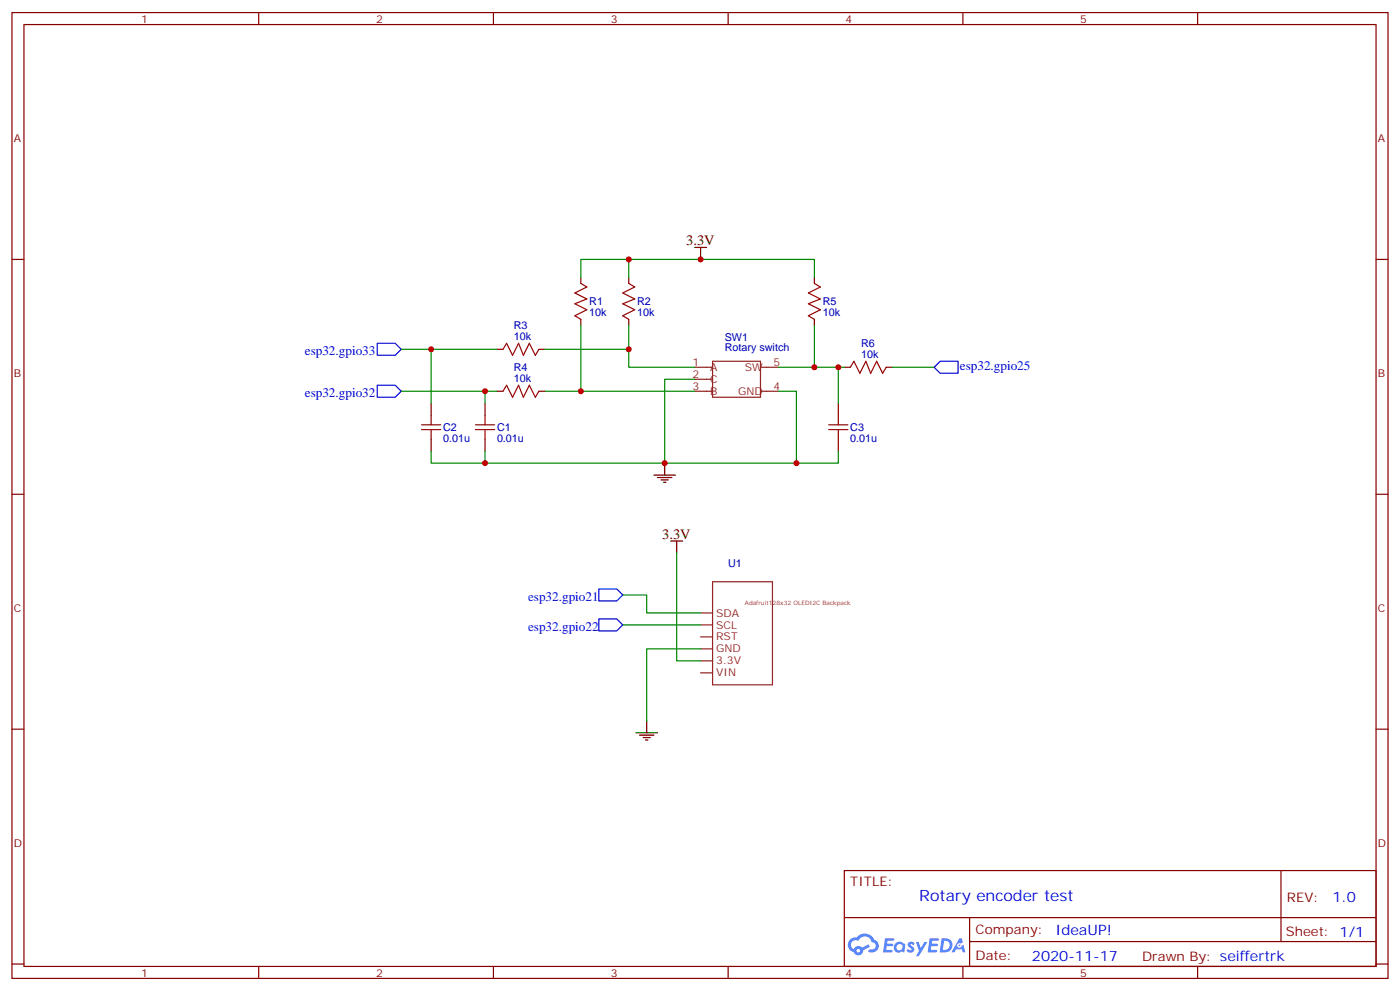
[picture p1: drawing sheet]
<svg xmlns="http://www.w3.org/2000/svg" width="412mm" height="292mm" viewBox="0 0 412 292" stroke-linecap="round" stroke-linejoin="round" font-family="sans-serif">
<g fill="none" stroke="#870000" stroke-width=".35">
<path d="M3.5 3.7h405.4v284.3h-405.4zM7.1 7.2h398.2v277.3h-398.2zM76.2 3.7v3.5M145.3 3.7v3.5M214.5 3.7v3.5M283.6 3.7v3.5M352.8 3.7v3.5M3.5 76.4h3.6M405.3 76.4h3.6M3.5 145.5h3.6M405.3 145.5h3.6M3.5 214.7h3.6"/>
<path d="M405.3 214.7h3.6M248.7 256.3h156.6v28.2h-156.6zM377.3 256.3v20.9M248.7 270.1h156.5M285.6 277.2h119.6M285.6 270.1v14.2M3.5 283.8h3.6M76.2 284.5v3.5M145.3 284.5v3.5M214.5 284.5v3.5M283.6 284.5v3.5M352.8 284.5v3.5"/>
<path d="M405.3 283.8h3.6"/>
</g>
<g fill="#5487ff">
<path d="M267.7 277.5a1.22 1.22 0 0 1 1.7 .2l-.4 .6a.47 .47 0 0 0-.3-.4 .47 .47 0 0 0-.5 .2l.1 .2a1.14 1.14 0 0 1 .8 1.8 1.14 1.14 0 0 1-1.9 0l-.2-.2 .5-.6 .7 .5a.29 .29 0 0 0 .3-.3 .29 .29 0 0 0-.2-.3 1.04 1.04 0 0 1-.6-1.7z"/>
<path d="M260.7 276.2h2.4l.3 .2-.2 .5-1.8 .1-.1 .8h1.5l.3 .4-.3 .4h-1.6l-.2 1.1h1.7l.2 .3-.2 .3-2.6 .1z"/>
<path d="M273.8 276.2h2.4l.3 .2-.1 .5-1.8 .1-.2 .8h1.6l.3 .4-.4 .4-1.6-.1-.1 1.1 1.7 .1 .2 .3-.2 .3-2.6 .1z"/>
<path d="M282.6 276.2h.7l.3 1.3-.6 .3a.69 .69 0 0 0-1 .3 .69 .69 0 0 0 .4 .9 .69 .69 0 0 0 .9-.6l.5-.2 .6 2.2h-.8l-.2-.9h-1.8l-.5 .9h-.8z"/>
<path d="M269.8 277.3h.8l.6 1.8 1.1-1.8h.9l-2.6 4.2h-.8l.9-1.5z"/>
<path d="M277.4 276.2l-.6 4.2h1.3a2.11 2.11 0 0 0 2.5-2.1 2.11 2.11 0 0 0-2.5-2.1zM278.1 277a1.39 1.39 0 0 1 1.7 1.4 1.39 1.39 0 0 1-1.8 1.2h-.3z"/>
<path d="M263.7 277.8a1.54 1.54 0 0 0-.1 2.2 1.54 1.54 0 0 0 2.2 .1l.6 .3 .3-2.3-.2-.3h-.4a1.49 1.49 0 0 0-2.4 0zM264 278.8a.94 .94 0 0 1 1.8 0 .94 .94 0 0 1-1.8 0z"/>
<path d="M250.4 276.6a2.18 2.18 0 0 0 1.1 3.7 1.44 1.44 0 0 0 1.6 .9 1.44 1.44 0 0 0 1.2-1.4l2-1.1-.5-.7-1.9 1a1.47 1.47 0 0 0-2.4 .4 1.39 1.39 0 0 1-.7-1.9 1.39 1.39 0 0 1 2-.5 2.12 2.12 0 0 1 2.2-1.3 2.12 2.12 0 0 1 1.9 1.7 1.14 1.14 0 0 1 1.1 1.4 1.14 1.14 0 0 1-1.7 .7 .43 .43 0 0 0-.5 .4 .43 .43 0 0 0 .4 .5 1.98 1.98 0 0 0 2.5-1.2 1.98 1.98 0 0 0-1.2-2.6 3.1 3.1 0 0 0-5.3-.6l-.9 .1zM252.3 279.9a.55 .55 0 0 1 1.1 0 .55 .55 0 0 1-1.1 0z"/>
<circle cx="282.6" cy="278.3" r=".26"/>
</g>
<g fill="none" stroke="#8c2424" stroke-width=".35">
<path d="M204.6 108.1h5.3M204.6 111.7h5.3M204.6 115.2h5.3M209.9 106.4h14.1v10.5h-14.1zM224 108.1h5.3M224 115.2h5.3M209.9 171.3h17.6v30.3h-17.6zM206.4 180.4h3.5M206.4 184h3.5M206.4 187.5h3.5M206.4 191h3.5M206.4 194.6h3.5"/>
<path d="M206.4 198.1h3.5"/>
</g>
<g fill="none" stroke="#000" stroke-width=".35">
<path d="M204.6 72.8h3.5M206.4 72.8v3.6M192.6 139.9h6.4M195.8 136.3v3.6M193.7 140.6h4.2M194.7 141.3h2.1M195.4 142h.7M197.6 159.3h3.5M199.3 159.3v3.5M187.3 215.7h6.4M188.4 216.4h4.2M189.4 217.1h2.2"/>
<path d="M190.1 217.8h.8M190.5 212.2v3.5"/>
</g>
<g fill="none" stroke="#008700" stroke-width=".35">
<path d="M185.2 76.4h54.7v5.3M171.1 81.7v-5.3h14.1v5.3M171.1 95.8v19.4h33.5M185.2 95.8v12.3h19.4M239.9 95.8v12.3h-10.6M118.2 115.2h28.2M118.2 102.8h28.2M127 102.8v15.9M142.9 115.2v3.5M160.5 115.2h10.6M160.5 102.8h24.7M204.6 111.7h-8.8v24.6h38.8v-21.1h-5.3"/>
<path d="M239.9 108.1h8.8M246.9 108.1v10.6M262.8 108.1h12.4M127 132.8v3.5h68.8M142.9 132.8v3.5M246.9 132.8v3.5h-12.3M183.4 175.2h7.1v5.2h15.9M199.3 162.8v31.8h7.1M183.4 184h23M206.4 191h-15.9v21.2"/>
</g>
<g fill="none" stroke="#a10000" stroke-width=".35">
<path d="M171.1 83.4l1.8 1.1-3.6 1.8 3.6 1.7-3.6 1.4 3.6 1.8-3.6 1.8 1.8 1M185.2 83.4l1.8 1.1-3.6 1.8 3.6 1.7-3.6 1.4 3.6 1.8-3.6 1.8 1.8 1M239.9 83.4l1.8 1.1-3.6 1.8 3.6 1.7-3.6 1.4 3.6 1.8-3.6 1.8 1.8 1M148.2 102.8l1-1.7 1.8 3.5 1.8-3.5 1.4 3.5 1.7-3.5 1.8 3.5 1-1.8M148.2 115.2l1-1.8 1.8 3.5 1.8-3.5 1.4 3.5 1.7-3.5 1.8 3.5 1-1.7M250.5 108.1l1-1.7 1.8 3.5 1.8-3.5 1.4 3.5 1.7-3.5 1.8 3.5 1.1-1.8M124.2 126.5h5.6M124.2 125.1h5.6M127 122.2v2.9M127 126.5v2.8M140.1 126.5h5.6M140.1 125.1h5.6"/>
<path d="M142.9 122.2v2.9M142.9 126.5v2.8M244.1 126.5h5.7M244.1 125.1h5.7M246.9 122.2v2.9M246.9 126.5v2.8"/>
</g>
<g fill="none" stroke="#870000" stroke-width=".35">
<path d="M171.1 81.7v1.7M171.1 94v1.8M185.2 81.7v1.7M185.2 94v1.8M239.9 81.7v1.7M239.9 94v1.8M127 118.7v3.5M142.9 118.7v3.5M146.4 102.8h1.8M146.4 115.2h1.8M158.7 102.8h1.8M158.7 115.2h1.8"/>
<path d="M246.9 118.7v3.5M248.7 108.1h1.8M261.1 108.1h1.7M127 129.3v3.5M142.9 129.3v3.5M246.9 129.3v3.5"/>
</g>
<path d="M111.1 101.1h5.3l1.8 1.7-1.8 1.8h-5.3zM111.1 113.4h5.3l1.8 1.8-1.8 1.7h-5.3zM275.2 108.1l1.7-1.7h5.3v3.5h-5.3zM176.4 173.4h5.3l1.7 1.8-1.7 1.7h-5.3zM176.4 182.2h5.3l1.7 1.8-1.7 1.7h-5.3z" fill="none" stroke="#00f" stroke-width=".35"/>
<g fill="#c00">
<circle cx="171.1" cy="115.2" r=".88"/>
<circle cx="185.2" cy="102.8" r=".88"/>
<circle cx="195.8" cy="136.3" r=".88"/>
<circle cx="142.9" cy="136.3" r=".88"/>
<circle cx="142.9" cy="115.2" r=".88"/>
<circle cx="127" cy="102.8" r=".88"/>
<circle cx="185.2" cy="76.4" r=".88"/>
<circle cx="206.4" cy="76.4" r=".88"/>
<circle cx="239.9" cy="108.1" r=".88"/>
<circle cx="246.9" cy="108.1" r=".88"/>
<circle cx="234.6" cy="136.3" r=".88"/>
</g>
<text font-size="4.6" fill="#00f" x="270.8" y="265.3">Rotary encoder test</text>
<g font-size="4.2">
<text x="202.1" y="72.1">3.3V</text>
<text x="195.1" y="158.6">3.3V</text>
</g>
<g font-size="4.2" fill="#00f">
<text x="392.5" y="265.6">1.0</text>
<text x="310.9" y="275.1">IdeaUP!</text>
<text x="304" y="282.9">2020-11-17</text>
</g>
<g font-size="3.9" fill="#00f">
<text x="89.8" y="104.6">esp32.gpio33</text>
<text x="282.8" y="109">esp32.gpio25</text>
<text x="89.8" y="116.9">esp32.gpio32</text>
<text x="155.6" y="176.8">esp32.gpio21</text>
<text x="155.6" y="185.6">esp32.gpio22</text>
</g>
<g font-size="3.9" fill="#800">
<text x="250.5" y="260.9">TITLE:</text>
<text x="379.1" y="265.6">REV:</text>
<text x="287.4" y="275.1">Company:</text>
<text x="378.7" y="275.7">Sheet: 1/1</text>
<text x="287.4" y="282.8">Date:</text>
<text x="336.4" y="282.8">Drawn By: seiffertrk</text>
</g>
<g font-size="3.2" fill="#800">
<text x="41.6" y="6.7">1</text>
<text x="110.8" y="6.7">2</text>
<text x="179.9" y="6.7">3</text>
<text x="249.1" y="6.7">4</text>
<text x="318.2" y="6.7">5</text>
<text x="4.1" y="41.8">A</text>
<text x="405.9" y="41.8">A</text>
<text x="4.1" y="110.9">B</text>
<text x="405.9" y="110.9">B</text>
<text x="4.1" y="180.1">C</text>
<text x="405.9" y="180.1">C</text>
<text x="4.1" y="249.2">D</text>
<text x="405.9" y="249.2">D</text>
<text x="41.6" y="287.5">1</text>
<text x="110.8" y="287.5">2</text>
<text x="179.9" y="287.5">3</text>
<text x="249.1" y="287.5">4</text>
<text x="318.2" y="287.5">5</text>
</g>
<g font-size="3.2" fill="#000080">
<text x="173.6" y="89.9">R1</text>
<text x="187.7" y="89.9">R2</text>
<text x="242.4" y="89.9">R5</text>
<text x="173.6" y="93.1">10k</text>
<text x="187.7" y="93.1">10k</text>
<text x="242.4" y="93.1">10k</text>
<text x="151.4" y="100">10k</text>
<text x="151.4" y="96.8">R3</text>
<text x="213.5" y="100.5">SW1</text>
<text x="213.5" y="103.4">Rotary switch</text>
<text x="253.7" y="105.3">10k</text>
<text x="253.7" y="102.1">R6</text>
<text x="151.4" y="112.4">10k</text>
<text x="151.4" y="109.1">R4</text>
<text x="130.5" y="130.1">0.01u</text>
<text x="130.5" y="126.9">C2</text>
<text x="146.4" y="130.1">0.01u</text>
<text x="146.4" y="126.9">C1</text>
<text x="250.5" y="130.1">0.01u</text>
<text x="250.5" y="126.9">C3</text>
<text x="214.5" y="167">U1</text>
</g>
<g font-size="3.2" fill="#8d2323">
<text x="204" y="107.8">1</text>
<text x="227.9" y="107.8">5</text>
<text x="204" y="111.3">2</text>
<text x="209.2" y="109.2">A</text>
<text x="209.2" y="112.7">C</text>
<text x="219.4" y="109.2">SW</text>
<text x="204" y="114.8">3</text>
<text x="209.2" y="116.2">B</text>
<text x="217.4" y="116.2">GND</text>
<text x="227.9" y="114.8">4</text>
<text x="211" y="181.5">SDA</text>
<text x="211" y="185">SCL</text>
<text x="211" y="188.6">RST</text>
<text x="211" y="192.1">GND</text>
<text x="211" y="195.6">3.3V</text>
<text x="211" y="199.1">VIN</text>
</g>
<text font-size="1.8" fill="#8d2323" x="219.4" y="178">Adafruit128x32 OLEDI2C Backpack</text>
</svg>
